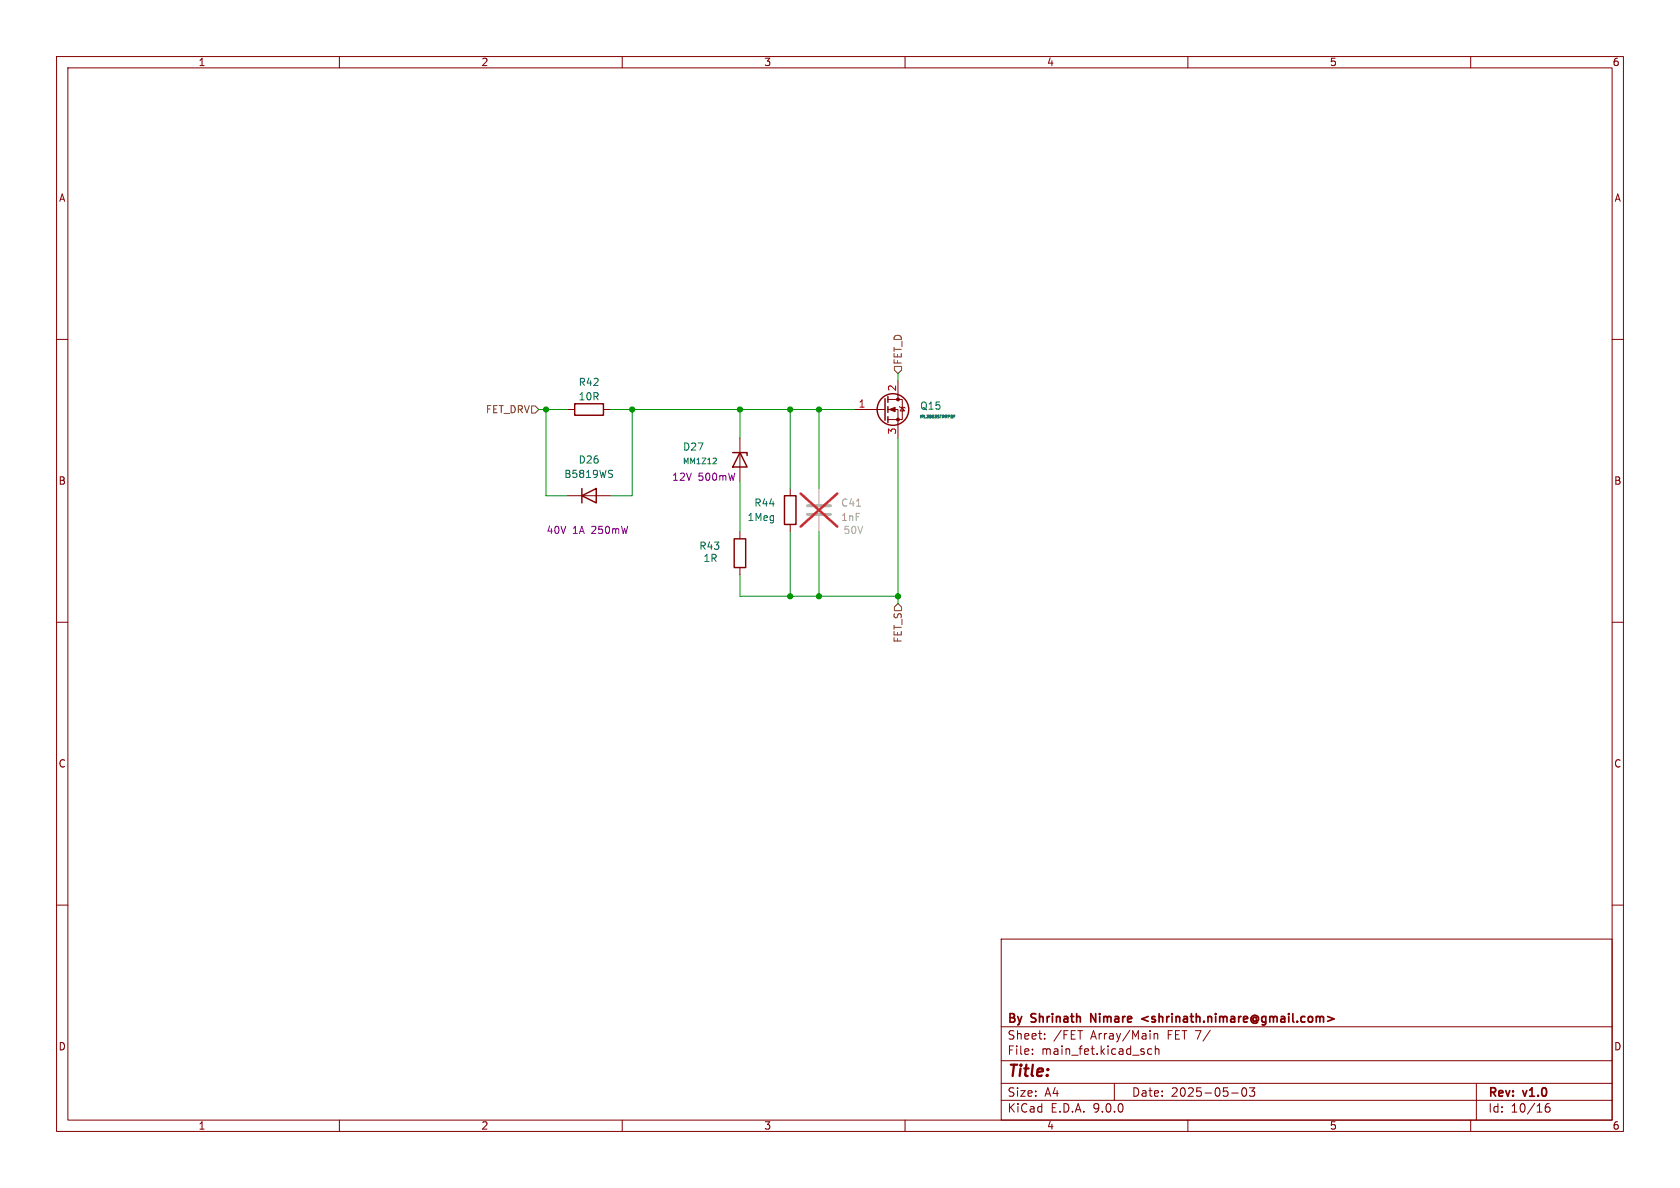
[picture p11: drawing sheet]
<svg xmlns="http://www.w3.org/2000/svg" width="297mm" height="210mm" viewBox="0 0 297 210" stroke-linecap="round" stroke-linejoin="round" font-family="sans-serif">
<g fill="none" stroke="#840000" stroke-width=".18">
<path d="M10 10h277v190h-277zM12 12h273v186h-273zM60 10v2M110 10v2M160 10v2M210 10v2M260 10v2M10 60h2M100.3 72.4h1.3M106.7 72.4h1.2M130.8 77.5v7.6M151.1 72.4h5.4"/>
<path d="M157 70.6h2.5v3.6h-2.5M157 72.4h1.7v5.1M158.7 67.3v3.3M159 71.9l.1 .1h.8l.1 .1M159.5 72l.4 .6h-.8zM285 60h2M100.3 87.6h7.6M130.8 94v1.3M139.7 86.4v1.2M139.7 92.7v1.3M10 110h2M130.8 100.3v1.3"/>
<path d="M285 110h2M10 160h2M177 166h108v32h-108zM285 160h2M60 198v2M110 198v2M160 198v2M177 194.5h108M177 191.5h108M177 187.5h108M177 181.5h108M182.5 186.3v.1"/>
<path d="M182.5 185.5v.1M184.7 183.6v.1M184.7 182.8v.1M197 191.5v3M203.6 185.5l-.4-.1-.3 .3v.4l.1 .2h.6M204 182.7v1M204 182.8l.2-.1 .4 .1 .1 .9M204.2 185.5l.3-.1 .3 .1 .1 .9M204.2 184.9v1.5M210 198v2M217.7 193.2h1.2M219.7 192.4l.2-.1a.81 .81 0 0 1 .6 .6 .81 .81 0 0 1-.3 .8l-.2 .1a.81 .81 0 0 1-.3-1.4z"/>
<path d="M220.9 192.3h.9l-.5 .6 .4 .1v.7l-.2 .1h-.4l-.2-.1M260 198v2M261 191.5v6.5M273.9 195.1a.59 .59 0 0 0-.7 .6v.6l.1 .2 .4 .1 .3-.1v-.5l-.1-.3h-.4l-.3 .3"/>
</g>
<path d="M203 179.7l-1.2 .4 1.2 .4M234.7 179.7l1.1 .4-1.1 .4M192.8 180.7v-1.5l.9 1.5" fill="none" stroke="#840000" stroke-width=".3"/>
<path d="M142.7 89.4h4.1M142.7 90.9h4.1" fill="none" stroke="#a1a1a1" stroke-width=".51"/>
<path d="M144.8 86.4v2.8M144.8 91.2v2.8" fill="none" stroke="#a1a1a1" stroke-width=".18"/>
<path d="M151.4 89.5h.7" fill="none" stroke="#989898" stroke-width=".18"/>
<path d="M141.5 87.2l6.5 5.9M148 87.2l-6.5 5.9" fill="none" stroke="#e12e31" stroke-width=".46"/>
<g fill="none" stroke="#840000" stroke-width=".25">
<path d="M101.6 71.4h5.1v2h-5.1zM156.5 70.5v3.8M157 70.1v1M157 71.9v1M157 73.7v1M102.9 87.6l2.5-1.2v2.5zM102.9 86.4v2.5M129.5 80h2.6v.5M129.8 95.3h2v5h-2zM130.8 80l1.3 2.6h-2.6zM138.7 87.6h2v5.1h-2z"/>
<circle cx="157.9" cy="72.4" r="2.79"/>
</g>
<g fill="#840000" stroke="#840000" stroke-width=".18">
<path d="M157.2 72.4l1-.4v.8z"/>
<circle cx="158.7" cy="70.6" r=".25"/>
<circle cx="158.7" cy="74.2" r=".25"/>
</g>
<path d="M168.6 73.6h.2M168.9 73.4h-.3v.5M108 83.8l.3 .2-.3 .4M108.1 83.1l.2 .1M126.5 81l.1 .2v.2l-.6 .6h.6" fill="none" stroke="#006464" stroke-width=".18"/>
<path d="M94 71.8h.6l.6 .6-.6 .6h-.6zM158.1 64.8h1.3v.6l-.7 .6-.6-.6zM158.7 106.7l.7 .6v.7h-1.3v-.7z" fill="none" stroke="#725600" stroke-width=".18"/>
<g fill="none" stroke="#009600" stroke-width=".18">
<path d="M95.2 72.4h5.1M96.5 72.4v15.2h3.8M107.9 72.4h43.2M111.8 72.4v15.2h-3.9M130.8 72.4v5.1M139.7 72.4v14M144.8 72.4v14M158.7 66v1.3M158.7 77.5v29.2M130.8 85.1v8.9M139.7 94v11.4M144.8 94v11.4"/>
<path d="M130.8 101.6v3.8h27.9"/>
</g>
<g fill="#009600" stroke="#009600" stroke-width=".18">
<circle cx="144.8" cy="105.4" r=".46"/>
<circle cx="139.7" cy="105.4" r=".46"/>
<circle cx="111.8" cy="72.4" r=".46"/>
<circle cx="130.8" cy="72.4" r=".46"/>
<circle cx="139.7" cy="72.4" r=".46"/>
<circle cx="158.7" cy="105.4" r=".46"/>
<circle cx="96.5" cy="72.4" r=".46"/>
<circle cx="144.8" cy="72.4" r=".46"/>
</g>
<text font-size="2.8" fill="#840000" x="178" y="190.9">Title:</text>
<g font-size="2.1" fill="#840000">
<text x="178" y="184">Sheet:</text>
<text x="178" y="181.2">By</text>
<text x="182.4" y="181.2">Shrinath</text>
<text x="186.2" y="184">/FET</text>
<text x="192.9" y="184">Array/Main</text>
<text x="193.5" y="181.2">Nimare</text>
<text x="203.1" y="181.2">&lt;shrinath.nimare@gmail.com&gt;</text>
<text x="206.5" y="184">FET 7/</text>
<text x="178" y="186.7">File:</text>
<text x="184.1" y="186.7">main_fet.kicad_sch</text>
<text x="178" y="196.9">KiCad</text>
<text x="178" y="194.1">Size:</text>
<text x="184.7" y="194.1">A4</text>
<text x="185.7" y="196.9">E.D.A.</text>
<text x="193.3" y="196.9">9.0.0</text>
<text x="200" y="194.1">Date:</text>
<text x="207" y="194.1">2025-05-03</text>
<text x="263" y="194.3">Rev:</text>
<text x="263" y="196.9">Id:</text>
<text x="267.1" y="196.9">10/16</text>
<text x="269.4" y="194.3">v1.0</text>
</g>
<g font-size="1.8" fill="#840000">
<text x="35" y="11.9">1</text>
<text x="85" y="11.9">2</text>
<text x="135" y="11.9">3</text>
<text x="185" y="11.9">4</text>
<text x="235" y="11.9">5</text>
<text x="285" y="11.9">6</text>
<text x="10.3" y="35.9">A</text>
<text x="285.3" y="35.9">A</text>
<text x="10.3" y="85.9">B</text>
<text x="285.3" y="85.9">B</text>
<text x="10.3" y="135.9">C</text>
<text x="285.3" y="135.9">C</text>
<text x="10.3" y="185.9">D</text>
<text x="285.3" y="185.9">D</text>
<text x="35" y="199.9">1</text>
<text x="85" y="199.9">2</text>
<text x="135" y="199.9">3</text>
<text x="185" y="199.9">4</text>
<text x="235" y="199.9">5</text>
<text x="285" y="199.9">6</text>
</g>
<g font-size="1.8" fill="#725600">
<text x="159.6" y="64.6" transform="rotate(-90 159.6 64.6)">FET_D</text>
<text x="85.8" y="73.3">FET_DRV</text>
<text x="159.6" y="113.7" transform="rotate(-90 159.6 113.7)">FET_S</text>
</g>
<g font-size="1.8" fill="#006464">
<text x="102.2" y="68.4">R42</text>
<text x="102.2" y="71">10R</text>
<text x="162.6" y="72.6">Q15</text>
<text x="102.2" y="82.1">D26</text>
<text x="120.7" y="79.9">D27</text>
<text x="99.7" y="84.7">B5819WS</text>
<text x="133.3" y="89.8">R44</text>
<text x="132" y="92.3">1Meg</text>
<text x="123.5" y="97.4">R43</text>
<text x="124.3" y="99.5">1R</text>
</g>
<g font-size="1.8" fill="#a90000">
<text x="158.5" y="69.3" transform="rotate(-90 158.5 69.3)">2</text>
<text x="151.7" y="72.1">1</text>
<text x="158.5" y="76.9" transform="rotate(-90 158.5 76.9)">3</text>
</g>
<g font-size="1.8" fill="#840084">
<text x="118.7" y="85.2">12V</text>
<text x="123.4" y="85.2">500mW</text>
<text x="96.5" y="94.6">40V</text>
<text x="101.2" y="94.6">1A</text>
<text x="104.7" y="94.6">250mW</text>
</g>
<g font-size="1.8" fill="#989898">
<text x="148.6" y="89.8">C41</text>
<text x="148.6" y="92.3">1nF</text>
</g>
<text font-size="1.8" fill="#a1a1a1" x="149" y="94.6">50V</text>
<text font-size="1.4" fill="#006464" x="120.6" y="82.3">MM1Z12</text>
<text font-size=".7" fill="#006464" x="162.5" y="74.1">IRL3803STRRPBF</text>
</svg>
